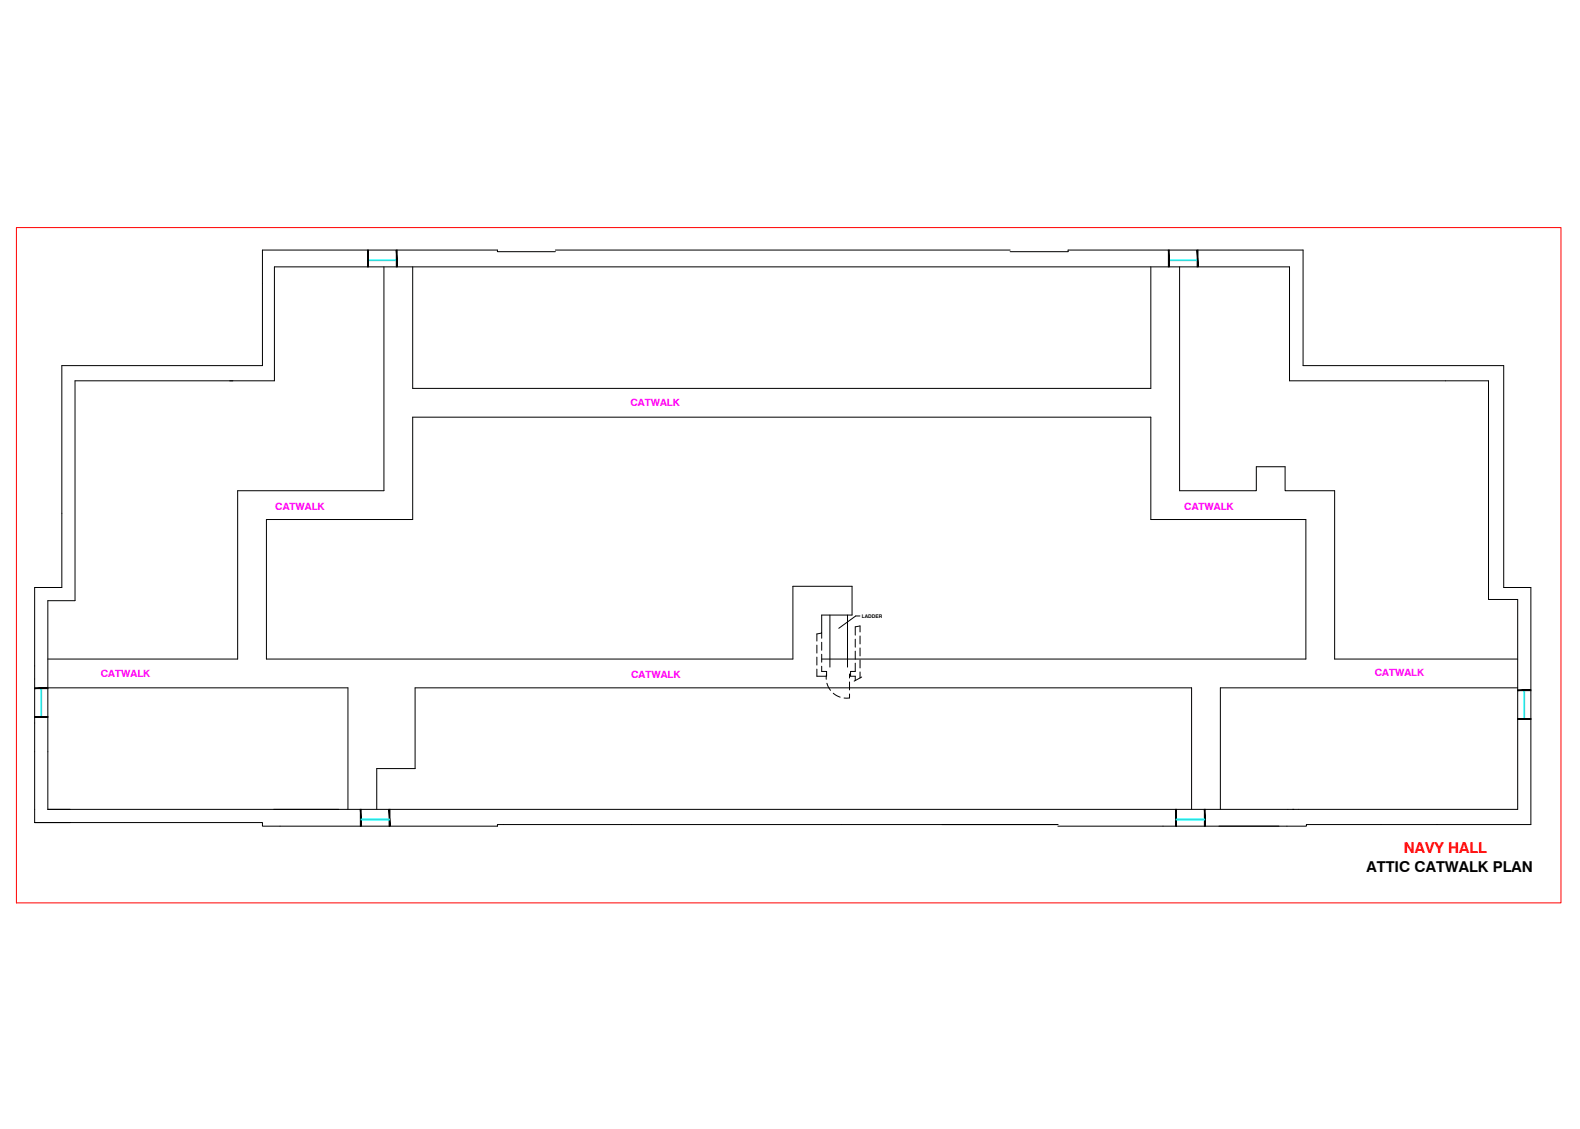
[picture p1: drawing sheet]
<svg xmlns="http://www.w3.org/2000/svg" width="1067mm" height="762mm" viewBox="0 0 1067 762" stroke-linecap="round" stroke-linejoin="round" font-family="sans-serif">
<!-- layer: ATTIC -->
<g fill="none" stroke="#000" stroke-width=".68">
<path d="M375 170h-39v-1h-159v78h-135v150h-19v158M375 169h307M682 170h39v-1h159v78h135v150h19v160h-152v1h-168M259 180v151h-99v114h-128M279 180v82h498v-82M796 180v151h52v-16h20v16h33v114h124M51 257h134v-77h686v77h134v148h20v141h-993v-141h19zM560 415v35M572 415v35M581 416h-3l-12 8M552 433v-5l3-1v-12h20v-19h-40v49h-355v-94h99v-69h498v69h105v94h-327M552 435v6"/>
<path d="M555 427v4M555 433v6M577 431v6M577 439v6M581 427v-5l-4 1v6M581 429v6M581 437v6M552 443v6M555 450v3h3v3h-6v-4M555 442v5M558 455v3M574 455v3"/>
<path d="M577 448v5h-3v3h3v3M581 445v6M581 454v4M582 457l-5 3M23 465h9M32 464h203v82M558 461l3 5M563 468l4 3M574 468v3h-4M574 460v6M1025 464h-201v82M1025 485h9"/>
<path d="M23 555h24h-24M47 555h130v3h159v-1h300M185 546h44M254 546v-27h26v-55h525v82M636 557h78h-78M873 546h1"/>
</g>
<path d="M248 176h20M248 175h20M789 176h20M789 175h20M28 465v19M1029 466v19M244 553h19M794 553h19" fill="none" stroke="#0ff" stroke-width=".68"/>
<g fill="#000" stroke="#000" stroke-width=".68">
<path d="M248 169l1 11v-11zM248 169l1 11h-1z"/>
<path d="M268 169v11v-11zM268 169v11z"/>
<path d="M789 169v11v-11zM789 169v11z"/>
<path d="M808 169l1 11v-11zM808 169l1 11h-1z"/>
<path d="M23 465h9v-1zM23 464h9l-9 1z"/>
<path d="M1025 466h9zM1025 466h9z"/>
<path d="M23 484h9zM23 484h9h-9z"/>
<path d="M1025 485v1l9-1zM1025 486l9-1v1z"/>
<path d="M243 546l1 12v-12zM243 546l1 12h-1z"/>
<path d="M263 546v12v-12zM263 546v12z"/>
<path d="M794 546v12v-12zM794 546v12z"/>
<path d="M813 546l1 12v-12zM813 546l1 12h-1z"/>
</g>
<!-- layer: VIEWPORT -->
<path d="M11 154h1043v455h-1043z" fill="none" stroke="#f00" stroke-width=".68"/>
<text font-size="10.1" fill="#f00" x="948" y="576">NAVY HALL</text>
<text font-size="10.1" x="923" y="588">ATTIC CATWALK PLAN</text>
<g font-size="6.8" fill="#f0f">
<text x="426" y="274">CATWALK</text>
<text x="186" y="344">CATWALK</text>
<text x="800" y="344">CATWALK</text>
<text x="928" y="456">CATWALK</text>
<text x="68" y="457">CATWALK</text>
<text x="426" y="457">CATWALK</text>
</g>
<text font-size="3.4" x="582" y="417">LADDER</text>
</svg>
